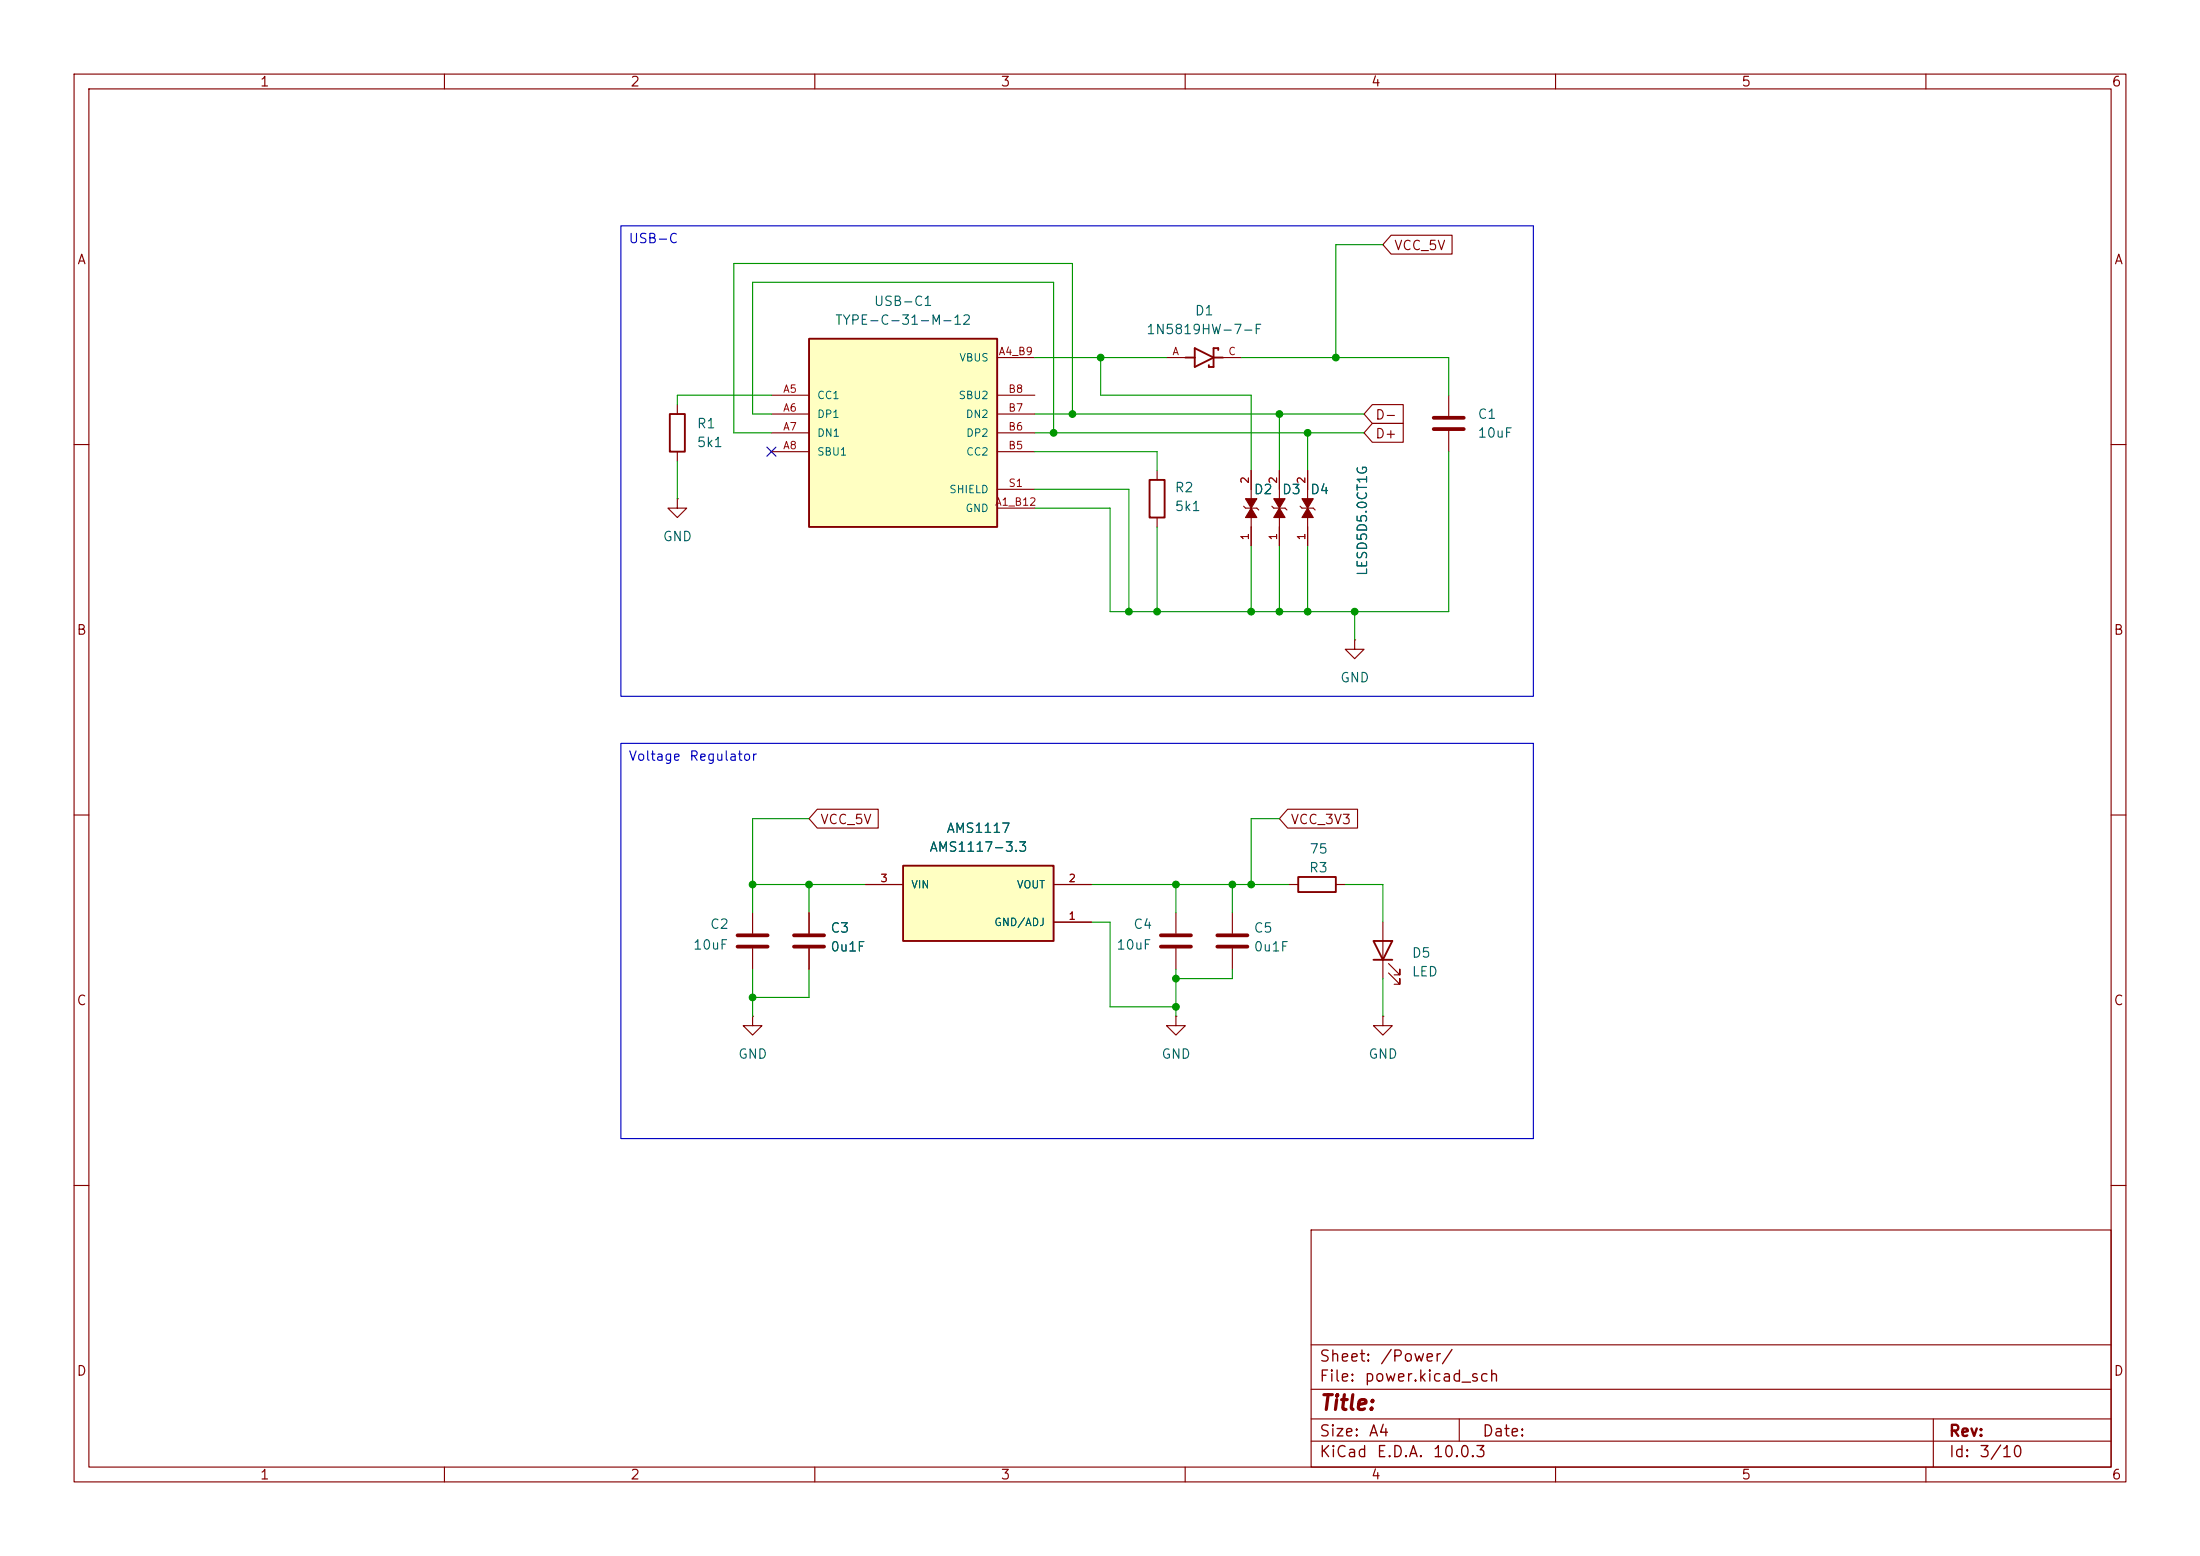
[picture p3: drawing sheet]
<svg xmlns="http://www.w3.org/2000/svg" width="297mm" height="210mm" viewBox="0 0 297 210" stroke-linecap="round" stroke-linejoin="round" font-family="sans-serif">
<g fill="none" stroke="#840000" stroke-width=".15">
<path d="M10 10h277v190h-277zM12 12h273v186h-273zM60 10v2M110 10v2M160 10v2M210 10v2M260 10v2M195.6 53.3v2.8M195.6 58.2v2.8M10 60h2M91.4 67.3v1.3h1.3l-1.3 1.3-1.2-1.3h1.2M91.4 67.3h.1"/>
<path d="M285 60h2M10 110h2M174 119.4h1.3M180.3 119.4h1.3M285 110h2M101.6 137.2v1.2h1.3l-1.3 1.3-1.3-1.3h1.3M101.6 137.2h.1M101.6 123.2v2.8M101.6 128v2.8M158.7 123.2v2.8M158.7 128v2.8M186.7 137.2v1.2h1.3l-1.3 1.3-1.3-1.3h1.3"/>
<path d="M186.7 137.2h.1M186.7 124.5v7.6M187.5 131.3l1.5 1.5v-.7v.7h-.8M187.5 130l1.5 1.6v-.8v.8h-.8M10 160h2M177 166h108v32h-108zM285 160h2M60 198v2M110 198v2M160 198v2M177 194.5h108M177 191.5h108"/>
<path d="M177 187.5h108M177 181.5h108M197 191.5v3M210 198v2M260 198v2M261 191.5v6.5"/>
</g>
<path d="M193.5 56.4h4.1M193.5 57.9h4.1M99.6 126.2h4M99.6 127.8h4M156.7 126.2h4.1M156.7 127.8h4.1" fill="none" stroke="#840000" stroke-width=".51"/>
<path d="M175.3 118.4h5v2h-5zM185.4 127h2.6l-1.3 2.5zM185.4 129.5h2.6" fill="none" stroke="#840000" stroke-width=".25"/>
<path d="M121.9 116.8h20.3v10.2h-20.3z" fill="#ffffc2"/>
<path d="M160 48.3h1.3M161.3 47l2.5 1.3-2.5 1.2zM163.8 48.3h1.3M164.5 47.2v-.2h-.7v2.5h-.6v-.2M155.2 64.8h2v5.1h-2zM121.9 116.8h20.3v10.2h-20.3z" fill="none" stroke="#840000" stroke-width=".25"/>
<g fill="none" stroke="#840000" stroke-width=".15">
<path d="M157.5 48.3h2.5M165.1 48.3h2.5M156.2 63.5v1.3M156.2 69.9v1.2M167.9 68.3l.2 .3h1.6l.2 .2M168.9 63.5v3.8M168.9 69.9v3.8M171.7 68.3l.3 .3h1.5l.2 .2M172.7 63.5v3.8M172.7 69.9v3.8M175.5 68.3l.3 .3h1.5l.2 .2M176.5 63.5v3.8"/>
<path d="M176.5 69.9v3.8M116.8 119.4h5.1M142.2 119.4h5.1M109.2 123.2v2.8M109.2 128v2.8M142.2 124.5h5.1M158.7 137.2v1.2h1.3l-1.3 1.3-1.2-1.3h1.2M158.7 137.2h.1M166.4 123.2v2.8M166.4 128v2.8"/>
</g>
<path d="M107.2 126.2h4.1M107.2 127.8h4.1M164.3 126.2h4.1M164.3 127.8h4.1" fill="none" stroke="#840000" stroke-width=".51"/>
<g fill="#840000" stroke="#840000" stroke-width=".15">
<path d="M176.5 68.6l.8 1.3h-1.5z"/>
<path d="M175.8 67.3h1.5l-.8 1.3z"/>
<path d="M172.7 68.6l.8 1.3h-1.5z"/>
<path d="M172 67.3h1.5l-.8 1.3z"/>
<path d="M168.9 68.6l.8 1.3h-1.6z"/>
<path d="M168.1 67.3h1.6l-.8 1.3z"/>
</g>
<path d="M109.2 45.7h25.4v25.4h-25.4z" fill="#ffffc2"/>
<path d="M90.4 55.9h2.1v5.1h-2.1zM109.2 45.7h25.4v25.4h-25.4z" fill="none" stroke="#840000" stroke-width=".25"/>
<g fill="none" stroke="#840000" stroke-width=".15">
<path d="M187.8 31.7h8.2v2.6h-8.2l-1.1-1.3zM91.4 54.6v1.3M104.1 53.3h5.1M104.1 55.9h5.1M104.1 58.4h5.1M134.6 48.3h5.1M134.6 53.3h5.1M134.6 55.9h5.1M134.6 58.4h5.1M185.3 54.6h4.1v2.6h-4.1l-1.2-1.3zM185.3 57.1h4.1v2.6h-4.1l-1.2-1.3zM91.4 61v1.2"/>
<path d="M104.1 61h5.1M134.6 68.6h5.1M134.6 61h5.1M134.6 66h5.1M168.9 63.5v2.5M168.9 71.1v2.6M172.7 63.5v2.5M172.7 71.1v2.6M176.5 63.5v2.5M176.5 71.1v2.6M182.9 86.4v1.2h1.2l-1.2 1.3-1.3-1.3h1.3M182.9 86.4h.1"/>
<path d="M110.3 109.2h8.3v2.6h-8.3l-1.1-1.3zM116.8 119.4h5.1M142.2 119.4h5.1M173.8 109.2h9.5v2.6h-9.5l-1.1-1.3zM109.2 123.2v2.8M109.2 128v2.8M142.2 124.5h5.1"/>
</g>
<g fill="none" stroke="#009600" stroke-width=".15">
<path d="M186.7 33h-6.4v15.3M104.1 53.3h-12.7v1.3M104.1 55.9h-2.5v-17.8h40.6v20.3M139.7 55.9h44.4M139.7 58.4h44.4M139.7 48.3h17.8M144.8 55.9v-20.3h-45.7v22.8h5M148.6 48.3v5h20.3v10.2M167.6 48.3h28v5M172.7 55.9v7.6M176.5 58.4v5.1M91.4 62.2v5.1"/>
<path d="M139.7 66h12.7v16.6M139.7 61h16.5v2.5M156.2 71.1v11.5M168.9 73.7v8.9M172.7 73.7v8.9M176.5 73.7v8.9M195.6 61v21.6h-45.7v-14h-10.2M182.9 82.6v3.8M101.6 119.4h15.2M109.2 110.5h-7.6v12.7M109.2 119.4v3.8M147.3 119.4h26.7"/>
<path d="M158.7 119.4v3.8M166.4 119.4v3.8M172.7 110.5h-3.8v8.9M181.6 119.4h5.1v5.1M101.6 130.8v6.4M109.2 130.8v3.8h-7.6M147.3 124.5h2.6v11.4h8.8M158.7 130.8v6.4M166.4 130.8v1.3h-7.7M186.7 132.1v5.1"/>
</g>
<path d="M103.5 60.4l1.2 1.2M104.7 60.4l-1.2 1.2" fill="none" stroke="#000084" stroke-width=".15"/>
<path d="M83.8 30.5h123.2v63.5h-123.2zM83.8 100.3h123.2v53.4h-123.2z" fill="none" stroke="#0000c2" stroke-width=".15"/>
<g fill="#009600" stroke="#009600" stroke-width=".14">
<circle cx="148.6" cy="48.3" r=".46"/>
<circle cx="142.2" cy="58.4" r=".46"/>
<circle cx="172.7" cy="55.9" r=".46"/>
<circle cx="144.8" cy="55.9" r=".46"/>
<circle cx="166.4" cy="119.4" r=".46"/>
<circle cx="158.7" cy="135.9" r=".46"/>
<circle cx="158.7" cy="119.4" r=".46"/>
<circle cx="158.7" cy="132.1" r=".46"/>
<circle cx="168.9" cy="119.4" r=".46"/>
<circle cx="172.7" cy="82.6" r=".46"/>
<circle cx="176.5" cy="82.6" r=".46"/>
<circle cx="168.9" cy="82.6" r=".46"/>
<circle cx="176.5" cy="58.4" r=".46"/>
<circle cx="152.4" cy="82.6" r=".46"/>
<circle cx="156.2" cy="82.6" r=".46"/>
<circle cx="182.9" cy="82.6" r=".46"/>
<circle cx="180.3" cy="48.3" r=".46"/>
<circle cx="109.2" cy="119.4" r=".46"/>
<circle cx="101.6" cy="119.4" r=".46"/>
<circle cx="101.6" cy="134.6" r=".46"/>
</g>
<text font-size="2" fill="#840000" x="178" y="190.8">Title:</text>
<g font-size="1.5" fill="#840000">
<text x="178" y="184.2">Sheet:</text>
<text x="186.2" y="184.2">/Power/</text>
<text x="178" y="186.9">File:</text>
<text x="184.1" y="186.9">power.kicad_sch</text>
<text x="178" y="197.1">KiCad</text>
<text x="178" y="194.3">Size:</text>
<text x="184.7" y="194.3">A4</text>
<text x="185.7" y="197.1">E.D.A.</text>
<text x="193.3" y="197.1">10.0.3</text>
<text x="200" y="194.3">Date:</text>
<text x="263" y="194.3">Rev:</text>
<text x="263" y="197.1">Id:</text>
<text x="267.1" y="197.1">3/10</text>
</g>
<g font-size="1.3" fill="#840000">
<text x="35" y="12">1</text>
<text x="85" y="12">2</text>
<text x="135" y="12">3</text>
<text x="185" y="12">4</text>
<text x="235" y="12">5</text>
<text x="285" y="12">6</text>
<text x="10.3" y="36">A</text>
<text x="188.1" y="34.1">VCC_5V</text>
<text x="285.3" y="36">A</text>
<text x="185.6" y="56.9">D-</text>
<text x="185.6" y="59.5">D+</text>
<text x="10.3" y="86">B</text>
<text x="285.3" y="86">B</text>
<text x="110.6" y="111.6">VCC_5V</text>
<text x="174.1" y="111.6">VCC_3V3</text>
<text x="10.3" y="136">C</text>
<text x="285.3" y="136">C</text>
<text x="10.3" y="186">D</text>
<text x="285.3" y="186">D</text>
<text x="35" y="200">1</text>
<text x="85" y="200">2</text>
<text x="135" y="200">3</text>
<text x="185" y="200">4</text>
<text x="235" y="200">5</text>
<text x="285" y="200">6</text>
</g>
<g font-size="1.3" fill="#0000c2">
<text x="84.8" y="33.1">USB-C</text>
<text x="84.8" y="103">Voltage</text>
<text x="93" y="103">Regulator</text>
</g>
<g font-size="1.3" fill="#006464">
<text x="117.9" y="41.6">USB-C1</text>
<text x="112.7" y="44.2">TYPE-C-31-M-12</text>
<text x="154.7" y="45.4">1N5819HW-7-F</text>
<text x="161.2" y="42.9">D1</text>
<text x="94" y="58.1">R1</text>
<text x="199.4" y="56.9">C1</text>
<text x="199.4" y="59.4">10uF</text>
<text x="94" y="60.7">5k1</text>
<text x="158.5" y="66.8">R2</text>
<text x="158.5" y="69.3">5k1</text>
<text x="169.2" y="67">D2</text>
<text x="173" y="67">D3</text>
<text x="176.8" y="67">D4</text>
<text x="89.4" y="73.4">GND</text>
<text x="184.9" y="77.8" transform="rotate(-90 184.9 77.8)">LESD5D5.0CT1G</text>
<text x="180.8" y="92.4">GND</text>
<text x="127.7" y="112.7">AMS1117</text>
<text x="125.4" y="115.3">AMS1117-3.3</text>
<text x="176.6" y="118.1">R3</text>
<text x="176.7" y="115.5">75</text>
<text x="95.8" y="125.7">C2</text>
<text x="152.9" y="125.7">C4</text>
<text x="93.5" y="128.5">10uF</text>
<text x="112" y="126.2">C3</text>
<text x="112" y="128.7">0u1F</text>
<text x="150.6" y="128.5">10uF</text>
<text x="169.2" y="126.2">C5</text>
<text x="169.2" y="128.7">0u1F</text>
<text x="190.5" y="129.6">D5</text>
<text x="190.5" y="132.1">LED</text>
<text x="99.6" y="143.2">GND</text>
<text x="156.7" y="143.2">GND</text>
<text x="184.7" y="143.2">GND</text>
</g>
<g font-size="1" fill="#a90000">
<text x="105.6" y="53.3">A5</text>
<text x="134.7" y="48.2">A4_B9</text>
<text x="136" y="53.3">B8</text>
<text x="158.2" y="48.2">A</text>
<text x="165.7" y="48.2">C</text>
<text x="105.6" y="55.8">A6</text>
<text x="105.6" y="58.3">A7</text>
<text x="136" y="58.3">B6</text>
<text x="136" y="55.8">B7</text>
<text x="105.6" y="60.9">A8</text>
<text x="136" y="60.9">B5</text>
<text x="136.1" y="66">S1</text>
<text x="168.8" y="65.4" transform="rotate(-90 168.8 65.4)">2</text>
<text x="172.6" y="65.4" transform="rotate(-90 172.6 65.4)">2</text>
<text x="176.5" y="65.4" transform="rotate(-90 176.5 65.4)">2</text>
<text x="134.3" y="68.5">A1_B12</text>
<text x="168.8" y="73" transform="rotate(-90 168.8 73)">1</text>
<text x="172.6" y="73" transform="rotate(-90 172.6 73)">1</text>
<text x="176.5" y="73" transform="rotate(-90 176.5 73)">1</text>
<text x="118.8" y="119.3">3</text>
<text x="144.2" y="119.3">2</text>
<text x="144.2" y="124.4">1</text>
</g>
<g font-size="1" fill="#006464">
<text x="129.4" y="49">VBUS</text>
<text x="110.2" y="54.1">CC1</text>
<text x="110.2" y="56.7">DP1</text>
<text x="110.2" y="59.2">DN1</text>
<text x="129.3" y="54.1">SBU2</text>
<text x="130.3" y="56.7">DN2</text>
<text x="130.4" y="59.2">DP2</text>
<text x="110.2" y="61.7">SBU1</text>
<text x="130.4" y="61.7">CC2</text>
<text x="128.1" y="66.8">SHIELD</text>
<text x="130.3" y="69.4">GND</text>
<text x="122.9" y="120.2">VIN</text>
<text x="134.1" y="125.2">GND/ADJ</text>
<text x="137.2" y="120.2">VOUT</text>
</g>
</svg>
